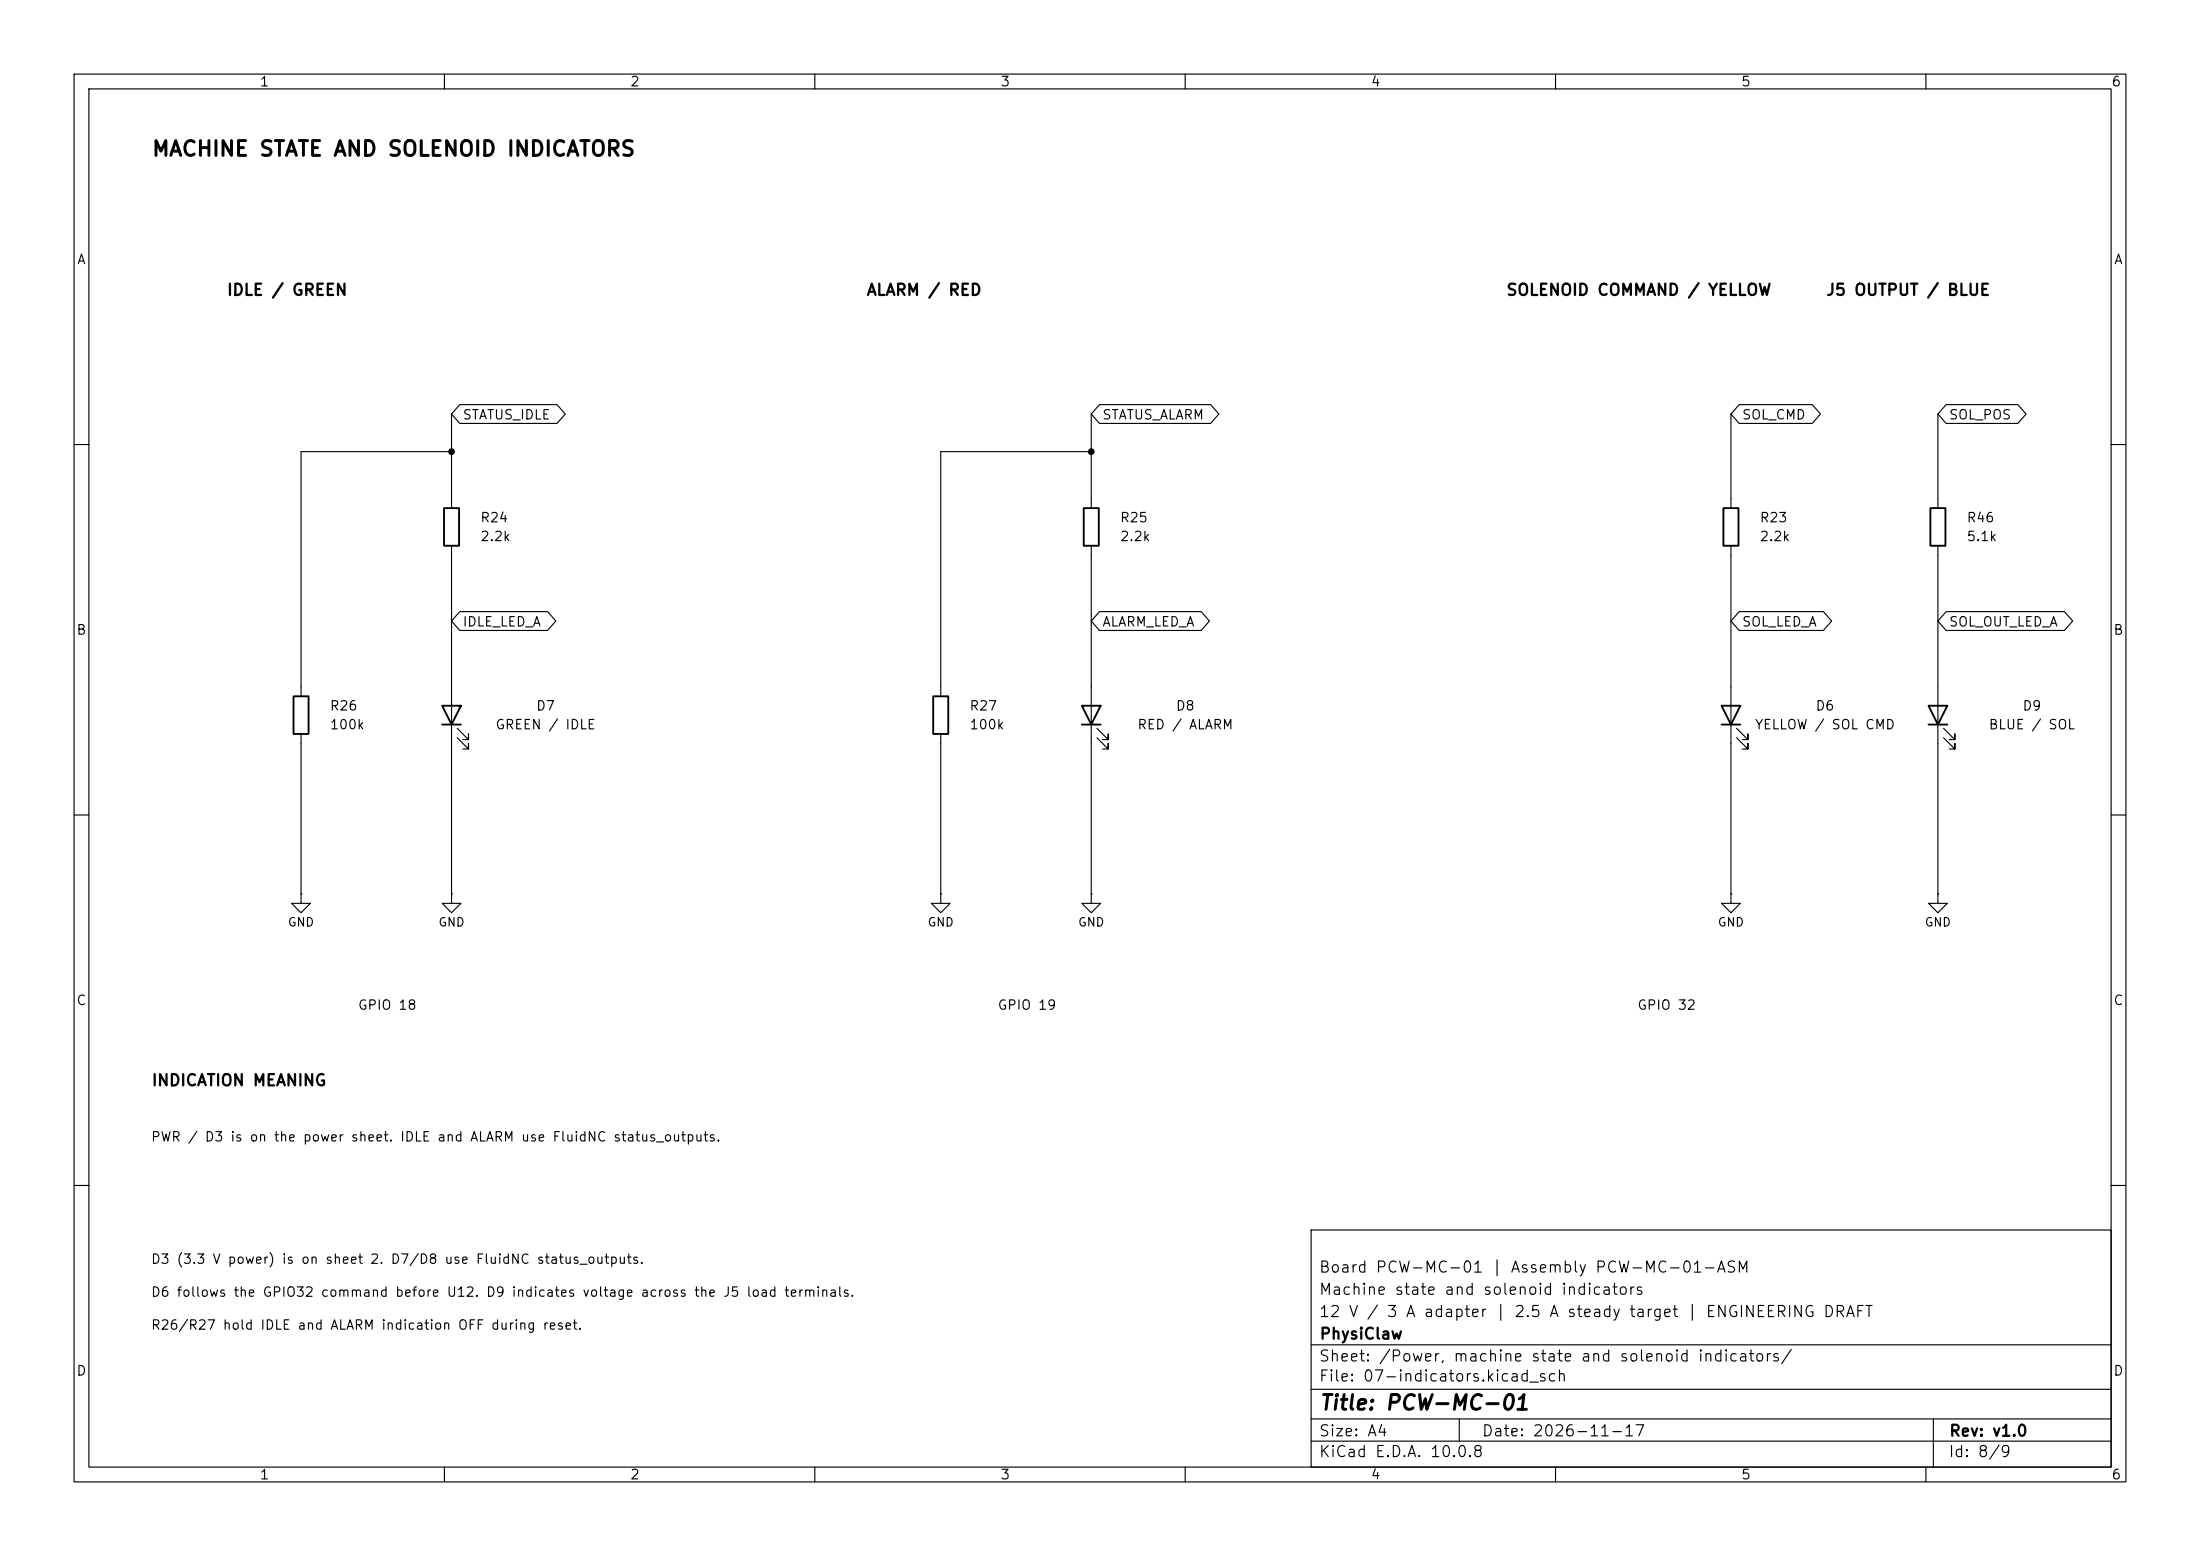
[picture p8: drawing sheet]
<svg xmlns="http://www.w3.org/2000/svg" width="297mm" height="210mm" viewBox="0 0 297 210" stroke-linecap="round" stroke-linejoin="round" font-family="sans-serif">
<g fill="none" stroke="#000" stroke-width=".15">
<path d="M10 10h277v190h-277zM12 12h273v186h-273zM60 10v2M110 10v2M160 10v2M210 10v2M260 10v2M61 55.9v12.7M62.1 54.6h13.1l1.1 1.3-1.1 1.3h-13.1l-1.1-1.3zM147.3 55.9v12.7M148.4 54.6h15l1.1 1.3-1.1 1.3h-15l-1.1-1.3zM233.7 55.9v12.7"/>
<path d="M234.8 54.6h9.9l1.1 1.3-1.1 1.3h-9.9l-1.1-1.3zM261.6 55.9v12.7M262.7 54.6h9.7l1.1 1.3-1.1 1.3h-9.7l-1.1-1.3zM10 60h2M61 61h-20.4v33M61 73.7v47M147.3 61h-20.3v33M147.3 73.7v47M233.7 73.7v47M261.6 73.7v47M285 60h2M40.6 99.1v21.6"/>
<path d="M61.7 99.6l1.5 1.5v-.8v.8h-.7M61.7 98.3l1.5 1.5v-.7v.7h-.7M62.1 82.5h11.8l1.1 1.3-1.1 1.3h-11.8l-1.1-1.3zM127 99.1v21.6M148.1 99.6l1.5 1.5v-.8v.8h-.8M148.1 98.3l1.5 1.5v-.7v.7h-.8M148.4 82.5h13.8l1.1 1.3-1.1 1.3h-13.8l-1.1-1.3zM234.4 99.6l1.6 1.5v-.8v.8h-.8M234.4 98.3l1.6 1.5v-.7v.7h-.8M234.8 82.5h11.4l1.1 1.3-1.1 1.3h-11.4l-1.1-1.3zM262.4 99.6l1.5 1.5v-.8v.8h-.8M262.4 98.3l1.5 1.5v-.7v.7h-.8"/>
<path d="M262.7 82.5h16l1.1 1.3-1.1 1.3h-16l-1.1-1.3zM10 110h2M285 110h2M40.6 120.7v1.2h1.3l-1.3 1.3-1.2-1.3h1.2M40.6 120.7h.1M61 120.7v1.2h1.2l-1.2 1.3-1.3-1.3h1.3M61 120.7h.1M127 120.7v1.2h1.3l-1.3 1.3-1.3-1.3h1.3M127 120.7h.1M147.3 120.7v1.2h1.3l-1.3 1.3-1.3-1.3h1.3M147.3 120.7h.1M233.7 120.7v1.2h1.2l-1.2 1.3-1.3-1.3h1.3"/>
<path d="M233.7 120.7h.1M261.6 120.7v1.2h1.3l-1.3 1.3-1.3-1.3h1.3M261.6 120.7h.1M10 160h2M177 166h108v32h-108zM285 160h2M60 198v2M110 198v2M160 198v2M177 194.5h108M177 191.5h108M177 187.5h108"/>
<path d="M177 181.5h108M197 191.5v3M210 198v2M260 198v2M261 191.5v6.5"/>
</g>
<g fill="none" stroke="#000" stroke-width=".25">
<path d="M59.9 68.6h2.1v5.1h-2.1zM146.3 68.6h2v5.1h-2zM232.7 68.6h2v5.1h-2zM260.6 68.6h2v5.1h-2zM39.6 94h2.1v5.1h-2.1zM59.7 95.3h2.5l-1.2 2.5zM59.7 97.8h2.5M126 94h2v5.1h-2zM146 95.3h2.6l-1.3 2.5zM146 97.8h2.6M232.4 95.3h2.5l-1.2 2.5zM232.4 97.8h2.5"/>
<path d="M260.3 95.3h2.6l-1.3 2.5zM260.3 97.8h2.6"/>
</g>
<g fill="#000">
<circle cx="61" cy="61" r=".46"/>
<circle cx="147.3" cy="61" r=".46"/>
</g>
<g font-size="2">
<text x="20.4" y="21.6">MACHINE STATE AND SOLENOID INDICATORS</text>
<text x="178" y="190.8">Title: PCW-MC-01</text>
</g>
<g font-size="1.5">
<text x="30.5" y="40.3">IDLE / GREEN</text>
<text x="116.9" y="40.3">ALARM / RED</text>
<text x="203.2" y="40.3">SOLENOID COMMAND / YELLOW</text>
<text x="246.4" y="40.3">J5 OUTPUT / BLUE</text>
<text x="20.4" y="147">INDICATION MEANING</text>
<text x="178" y="172.1">Board PCW-MC-01 | Assembly PCW-MC-01-ASM</text>
<text x="178" y="178.1">12 V / 3 A adapter | 2.5 A steady target | ENGINEERING DRAFT</text>
<text x="178" y="175.1">Machine state and solenoid indicators</text>
<text x="178" y="184.1">Sheet: /Power, machine state and solenoid indicators/</text>
<text x="178" y="181.1">PhysiClaw</text>
<text x="178" y="186.8">File: 07-indicators.kicad_sch</text>
<text x="178" y="197">KiCad E.D.A. 10.0.8</text>
<text x="178" y="194.2">Size: A4</text>
<text x="200" y="194.2">Date: 2026-11-17</text>
<text x="263" y="197">Id: 8/9</text>
<text x="263" y="194.2">Rev: v1.0</text>
</g>
<g font-size="1.3">
<text x="35" y="12">1</text>
<text x="85" y="12">2</text>
<text x="135" y="12">3</text>
<text x="185" y="12">4</text>
<text x="235" y="12">5</text>
<text x="285" y="12">6</text>
<text x="10.3" y="36">A</text>
<text x="285.3" y="36">A</text>
<text x="62.4" y="56.9">STATUS_IDLE</text>
<text x="148.7" y="56.9">STATUS_ALARM</text>
<text x="235.1" y="56.9">SOL_CMD</text>
<text x="263" y="56.9">SOL_POS</text>
<text x="64.8" y="70.8">R24</text>
<text x="151.1" y="70.8">R25</text>
<text x="237.5" y="70.8">R23</text>
<text x="265.4" y="70.8">R46</text>
<text x="64.8" y="73.4">2.2k</text>
<text x="151.1" y="73.4">2.2k</text>
<text x="237.5" y="73.4">2.2k</text>
<text x="265.4" y="73.4">5.1k</text>
<text x="10.2" y="86">B</text>
<text x="62.4" y="84.9">IDLE_LED_A</text>
<text x="148.7" y="84.9">ALARM_LED_A</text>
<text x="235.1" y="84.9">SOL_LED_A</text>
<text x="263" y="84.9">SOL_OUT_LED_A</text>
<text x="285.2" y="86">B</text>
<text x="44.4" y="96.2">R26</text>
<text x="44.4" y="98.8">100k</text>
<text x="66.8" y="98.8">GREEN / IDLE</text>
<text x="72.3" y="96.2">D7</text>
<text x="130.8" y="96.2">R27</text>
<text x="130.8" y="98.8">100k</text>
<text x="153.5" y="98.8">RED / ALARM</text>
<text x="158.7" y="96.2">D8</text>
<text x="236.8" y="98.8">YELLOW / SOL CMD</text>
<text x="245" y="96.2">D6</text>
<text x="268.4" y="98.8">BLUE / SOL</text>
<text x="273" y="96.2">D9</text>
<text x="10.2" y="136">C</text>
<text x="48.2" y="136.6">GPIO 18</text>
<text x="134.6" y="136.6">GPIO 19</text>
<text x="221" y="136.6">GPIO 32</text>
<text x="285.2" y="136">C</text>
<text x="20.3" y="154.4">PWR / D3 is on the power sheet. IDLE and ALARM use FluidNC status_outputs.</text>
<text x="20.3" y="170.9">D3 (3.3 V power) is on sheet 2. D7/D8 use FluidNC status_outputs.</text>
<text x="20.3" y="175.3">D6 follows the GPIO32 command before U12. D9 indicates voltage across the J5 load terminals.</text>
<text x="20.3" y="179.8">R26/R27 hold IDLE and ALARM indication OFF during reset.</text>
<text x="10.2" y="186">D</text>
<text x="285.2" y="186">D</text>
<text x="35" y="200">1</text>
<text x="85" y="200">2</text>
<text x="135" y="200">3</text>
<text x="185" y="200">4</text>
<text x="235" y="200">5</text>
<text x="285" y="200">6</text>
</g>
<g font-size="1.2">
<text x="38.8" y="125.3">GND</text>
<text x="59.1" y="125.3">GND</text>
<text x="125.1" y="125.3">GND</text>
<text x="145.5" y="125.3">GND</text>
<text x="231.8" y="125.3">GND</text>
<text x="259.8" y="125.3">GND</text>
</g>
</svg>
